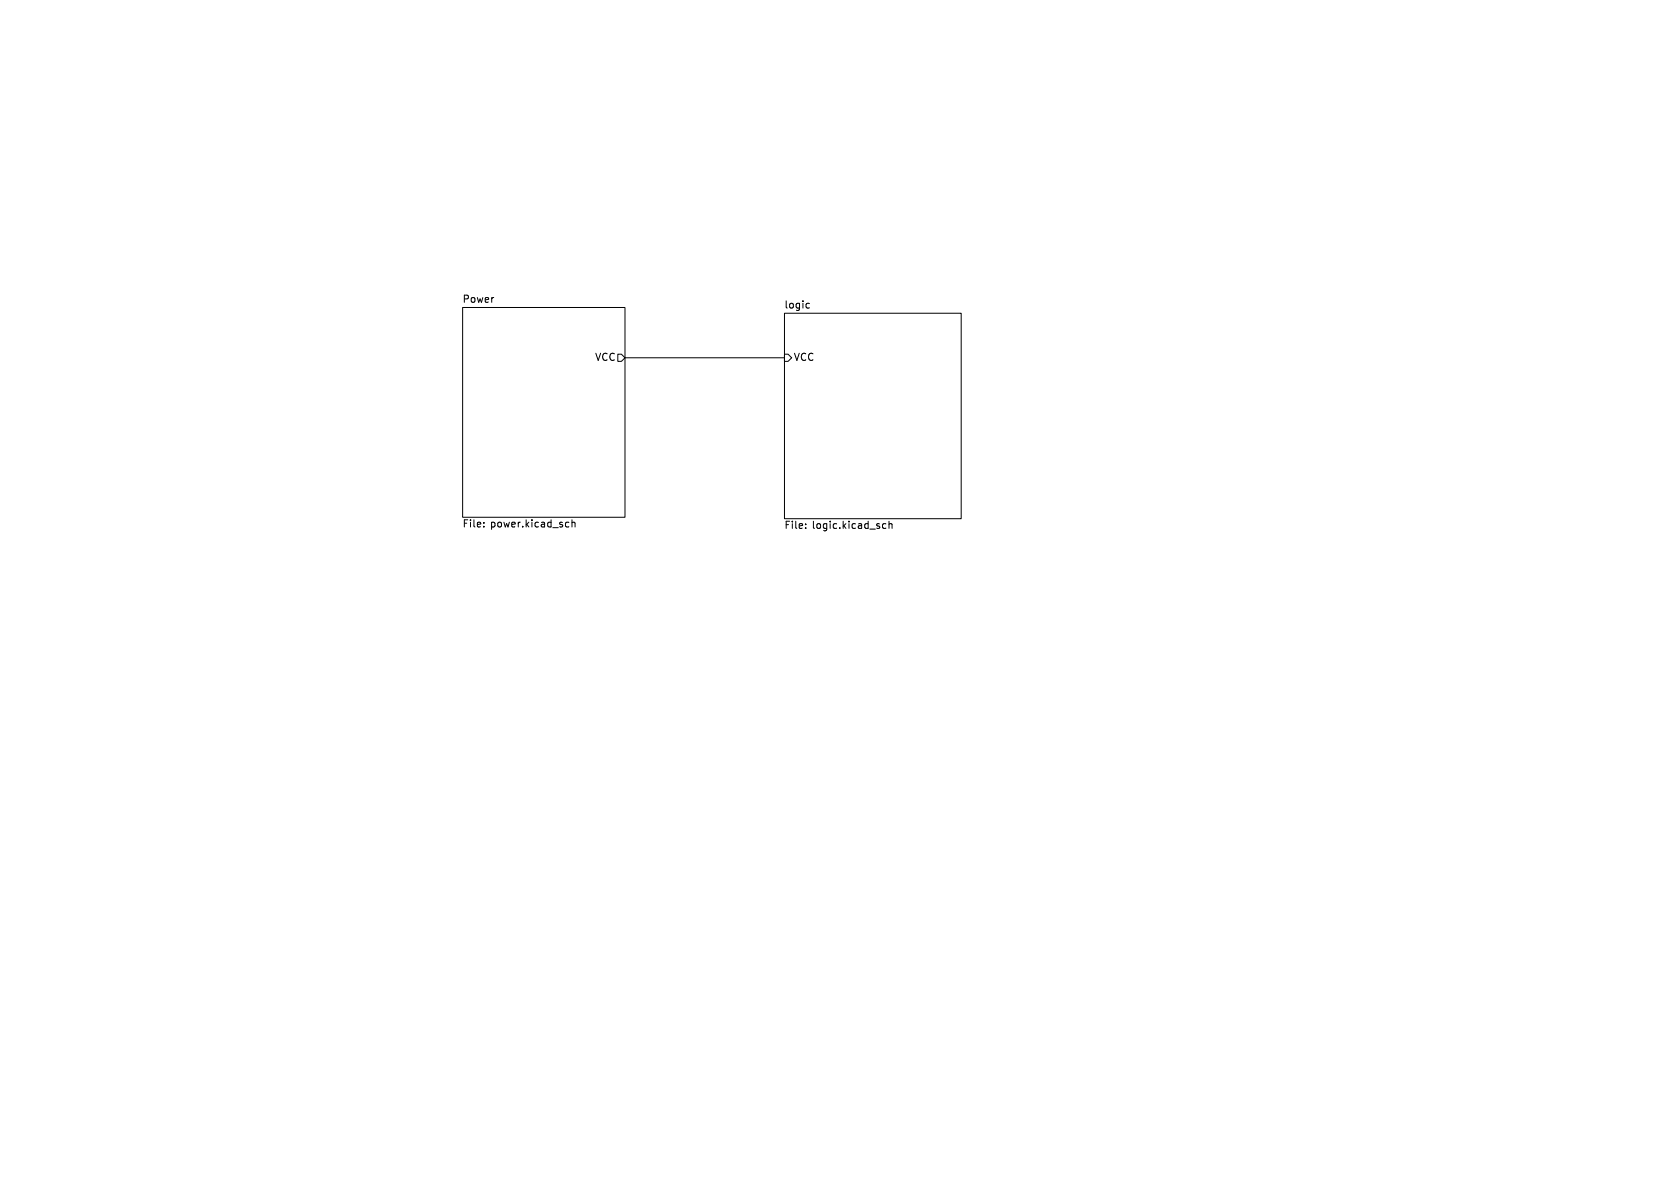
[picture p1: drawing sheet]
<svg xmlns="http://www.w3.org/2000/svg" width="297mm" height="210mm" viewBox="0 0 297 210" stroke-linecap="round" stroke-linejoin="round" font-family="sans-serif">
<g fill="none" stroke="#000" stroke-width=".18">
<path d="M81.8 54.4h28.7v37h-28.7zM138.7 55.4h31.2v36.3h-31.2zM142.7 53.6l.4 .1M143.1 54.4l-.4 .1M109.2 62.6h.7l.6 .6-.6 .7h-.7zM110.5 63.2h28.2M138.7 62.6h.6l.7 .6-.7 .7h-.6zM85.5 93v.2M85.5 92.4v.1M100.2 92.3l.4 .1M100.6 93.1l-.4 .1M101.1 92.4l.2-.1 .3 .1 .1 .8"/>
<path d="M101.1 91.9v1.3M142.4 93.3v.1M142.4 92.6v.1M156.1 93.3l.2 .1h.3M156.6 92.6h-.3l-.2 .1M157.2 92.7l.1-.1h.3l.1 .8M157.2 92.1v1.3"/>
</g>
<g font-size="1.8">
<text x="81.8" y="53.7">Power</text>
<text x="138.7" y="54.7">logic</text>
<text x="105.1" y="64.1">VCC</text>
<text x="140.3" y="64.1">VCC</text>
<text x="81.8" y="93.6">File:</text>
<text x="86.7" y="93.6">power.kicad_sch</text>
<text x="138.7" y="93.9">File:</text>
<text x="143.6" y="93.9">logic.kicad_sch</text>
</g>
</svg>
